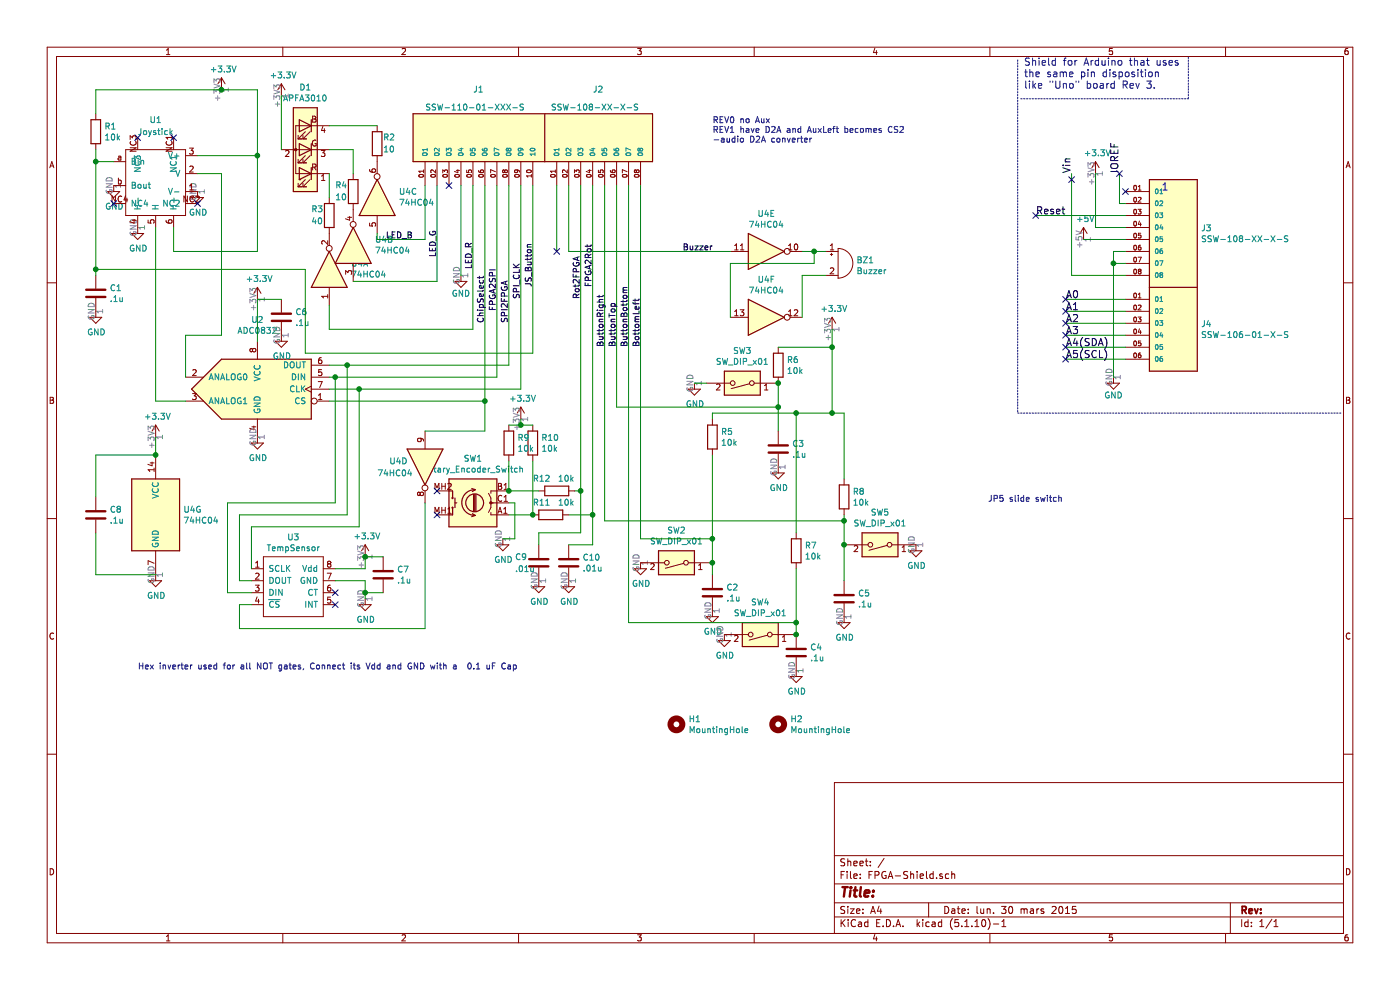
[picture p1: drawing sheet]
EESchema Schematic File Version 4
EELAYER 30 0
EELAYER END
$Descr A4 11693 8268
encoding utf-8
Sheet 1 1
Title ""
Date "lun. 30 mars 2015"
Rev ""
Comp ""
Comment1 ""
Comment2 ""
Comment3 ""
Comment4 ""
$EndDescr
Text Label 8950 1450 1    60   ~ 0
Vin
Text Label 9350 1450 1    60   ~ 0
IOREF
Text Label 8900 2500 0    60   ~ 0
A0
Text Label 8900 2600 0    60   ~ 0
A1
Text Label 8900 2700 0    60   ~ 0
A2
Text Label 8900 2800 0    60   ~ 0
A3
Text Label 8900 2900 0    60   ~ 0
A4(SDA)
Text Label 8900 3000 0    60   ~ 0
A5(SCL)
NoConn ~ 9400 1600
Text Notes 8550 750  0    60   ~ 0
Shield for Arduino that uses\nthe same pin disposition\nlike "Uno" board Rev 3.
Text Label 8650 1800 0    60   ~ 0
Reset
$Comp
L power:GND #PWR03
U 1 1
P 9300 3150
F 0 "#PWR03" H 9300 2900 50  0001 C CNN
F 1 "GND" H 9300 3000 50  0000 C CNN
F 2 "" H 9300 3150 50  0000 C CNN
F 3 "" H 9300 3150 50  0000 C CNN
	1    9300 3150
	1    0    0    -1  
$EndComp
Wire Notes Line
	8525 825  9925 825 
Wire Notes Line
	9925 825  9925 475 
Wire Wire Line
	9350 1450 9350 1700
Wire Wire Line
	9350 1700 9400 1700
Wire Wire Line
	9400 1900 9150 1900
Wire Wire Line
	9400 2000 9050 2000
Wire Wire Line
	9400 2300 8950 2300
Wire Wire Line
	9400 2100 9300 2100
Wire Wire Line
	9400 2200 9300 2200
Connection ~ 9300 2200
Wire Wire Line
	8950 2300 8950 1450
Wire Wire Line
	9150 1900 9150 1450
Wire Wire Line
	9400 2500 8900 2500
Wire Wire Line
	9400 2600 8900 2600
Wire Wire Line
	9400 2700 8900 2700
Wire Wire Line
	9400 2800 8900 2800
Wire Wire Line
	9400 2900 8900 2900
Wire Wire Line
	9400 3000 8900 3000
Wire Wire Line
	9300 2100 9300 2200
Wire Wire Line
	9300 2200 9300 3150
Wire Notes Line
	8500 500  8500 3450
Wire Notes Line
	8500 3450 11200 3450
Wire Wire Line
	9400 1800 8650 1800
Text Notes 9700 1600 0    60   ~ 0
1
$Comp
L Switch:SW_DIP_x01 SW5
U 1 1
P 7350 4550
F 0 "SW5" H 7350 4283 50  0000 C CNN
F 1 "SW_DIP_x01" H 7350 4374 50  0000 C CNN
F 2 "FPGA-Shield:SW_PUSH_6mm_LargeHoles" H 7350 4550 50  0001 C CNN
F 3 "~" H 7350 4550 50  0001 C CNN
	1    7350 4550
	-1   0    0    1   
$EndComp
$Comp
L power:GND #PWR0101
U 1 1
P 3850 2300
F 0 "#PWR0101" H 3850 2050 50  0001 C CNN
F 1 "GND" H 3850 2150 50  0000 C CNN
F 2 "" H 3850 2300 50  0000 C CNN
F 3 "" H 3850 2300 50  0000 C CNN
	1    3850 2300
	1    0    0    -1  
$EndComp
$Comp
L power:+3.3V #PWR0102
U 1 1
P 6950 2750
F 0 "#PWR0102" H 6950 2600 50  0001 C CNN
F 1 "+3.3V" H 6965 2923 50  0000 C CNN
F 2 "" H 6950 2750 50  0001 C CNN
F 3 "" H 6950 2750 50  0001 C CNN
	1    6950 2750
	1    0    0    -1  
$EndComp
$Comp
L Device:R R8
U 1 1
P 7050 4150
F 0 "R8" H 7120 4196 50  0000 L CNN
F 1 "10k" H 7120 4105 50  0000 L CNN
F 2 "Resistor_SMD:R_1206_3216Metric_Pad1.30x1.75mm_HandSolder" V 6980 4150 50  0001 C CNN
F 3 "~" H 7050 4150 50  0001 C CNN
	1    7050 4150
	1    0    0    -1  
$EndComp
$Comp
L Switch:SW_DIP_x01 SW4
U 1 1
P 6350 5300
F 0 "SW4" H 6350 5033 50  0000 C CNN
F 1 "SW_DIP_x01" H 6350 5124 50  0000 C CNN
F 2 "FPGA-Shield:SW_PUSH_6mm_LargeHoles" H 6350 5300 50  0001 C CNN
F 3 "~" H 6350 5300 50  0001 C CNN
	1    6350 5300
	-1   0    0    1   
$EndComp
$Comp
L Device:R R7
U 1 1
P 6650 4600
F 0 "R7" H 6720 4646 50  0000 L CNN
F 1 "10k" H 6720 4555 50  0000 L CNN
F 2 "Resistor_SMD:R_1206_3216Metric_Pad1.30x1.75mm_HandSolder" V 6580 4600 50  0001 C CNN
F 3 "~" H 6650 4600 50  0001 C CNN
	1    6650 4600
	1    0    0    -1  
$EndComp
$Comp
L Switch:SW_DIP_x01 SW2
U 1 1
P 5650 4700
F 0 "SW2" H 5650 4433 50  0000 C CNN
F 1 "SW_DIP_x01" H 5650 4524 50  0000 C CNN
F 2 "FPGA-Shield:SW_PUSH_6mm_LargeHoles" H 5650 4700 50  0001 C CNN
F 3 "~" H 5650 4700 50  0001 C CNN
	1    5650 4700
	-1   0    0    1   
$EndComp
$Comp
L Switch:SW_DIP_x01 SW3
U 1 1
P 6200 3200
F 0 "SW3" H 6200 2933 50  0000 C CNN
F 1 "SW_DIP_x01" H 6200 3024 50  0000 C CNN
F 2 "FPGA-Shield:SW_PUSH_6mm_LargeHoles" H 6200 3200 50  0001 C CNN
F 3 "~" H 6200 3200 50  0001 C CNN
	1    6200 3200
	-1   0    0    1   
$EndComp
$Comp
L Device:R R6
U 1 1
P 6500 3050
F 0 "R6" H 6570 3096 50  0000 L CNN
F 1 "10k" H 6570 3005 50  0000 L CNN
F 2 "Resistor_SMD:R_1206_3216Metric_Pad1.30x1.75mm_HandSolder" V 6430 3050 50  0001 C CNN
F 3 "~" H 6500 3050 50  0001 C CNN
	1    6500 3050
	1    0    0    -1  
$EndComp
Wire Wire Line
	7050 4000 7050 3450
Connection ~ 6650 3450
$Comp
L Device:C C2
U 1 1
P 5950 4950
F 0 "C2" H 6065 4996 50  0000 L CNN
F 1 ".1u" H 6065 4905 50  0000 L CNN
F 2 "Capacitor_SMD:C_1206_3216Metric_Pad1.33x1.80mm_HandSolder" H 5988 4800 50  0001 C CNN
F 3 "~" H 5950 4950 50  0001 C CNN
	1    5950 4950
	1    0    0    -1  
$EndComp
$Comp
L Device:C C4
U 1 1
P 6650 5450
F 0 "C4" H 6765 5496 50  0000 L CNN
F 1 ".1u" H 6765 5405 50  0000 L CNN
F 2 "Capacitor_SMD:C_1206_3216Metric_Pad1.33x1.80mm_HandSolder" H 6688 5300 50  0001 C CNN
F 3 "~" H 6650 5450 50  0001 C CNN
	1    6650 5450
	1    0    0    -1  
$EndComp
$Comp
L Device:C C5
U 1 1
P 7050 5000
F 0 "C5" H 7165 5046 50  0000 L CNN
F 1 ".1u" H 7165 4955 50  0000 L CNN
F 2 "Capacitor_SMD:C_1206_3216Metric_Pad1.33x1.80mm_HandSolder" H 7088 4850 50  0001 C CNN
F 3 "~" H 7050 5000 50  0001 C CNN
	1    7050 5000
	1    0    0    -1  
$EndComp
$Comp
L Device:C C3
U 1 1
P 6500 3750
F 0 "C3" H 6615 3796 50  0000 L CNN
F 1 ".1u" H 6615 3705 50  0000 L CNN
F 2 "Capacitor_SMD:C_1206_3216Metric_Pad1.33x1.80mm_HandSolder" H 6538 3600 50  0001 C CNN
F 3 "~" H 6500 3750 50  0001 C CNN
	1    6500 3750
	1    0    0    -1  
$EndComp
Wire Wire Line
	6650 4750 6650 5200
Connection ~ 6650 5300
Wire Wire Line
	7050 4850 7050 4550
Connection ~ 7050 4550
Wire Wire Line
	5950 4800 5950 4700
Wire Wire Line
	5950 4700 5950 4500
Connection ~ 5950 4700
$Comp
L power:GND #PWR0103
U 1 1
P 7650 4550
F 0 "#PWR0103" H 7650 4300 50  0001 C CNN
F 1 "GND" H 7655 4377 50  0000 C CNN
F 2 "" H 7650 4550 50  0001 C CNN
F 3 "" H 7650 4550 50  0001 C CNN
	1    7650 4550
	1    0    0    -1  
$EndComp
$Comp
L power:GND #PWR0104
U 1 1
P 7050 5150
F 0 "#PWR0104" H 7050 4900 50  0001 C CNN
F 1 "GND" H 7055 4977 50  0000 C CNN
F 2 "" H 7050 5150 50  0001 C CNN
F 3 "" H 7050 5150 50  0001 C CNN
	1    7050 5150
	1    0    0    -1  
$EndComp
$Comp
L power:GND #PWR0105
U 1 1
P 6650 5600
F 0 "#PWR0105" H 6650 5350 50  0001 C CNN
F 1 "GND" H 6655 5427 50  0000 C CNN
F 2 "" H 6650 5600 50  0001 C CNN
F 3 "" H 6650 5600 50  0001 C CNN
	1    6650 5600
	1    0    0    -1  
$EndComp
$Comp
L power:GND #PWR0106
U 1 1
P 6050 5300
F 0 "#PWR0106" H 6050 5050 50  0001 C CNN
F 1 "GND" H 6055 5127 50  0000 C CNN
F 2 "" H 6050 5300 50  0001 C CNN
F 3 "" H 6050 5300 50  0001 C CNN
	1    6050 5300
	1    0    0    -1  
$EndComp
$Comp
L power:GND #PWR0107
U 1 1
P 5950 5100
F 0 "#PWR0107" H 5950 4850 50  0001 C CNN
F 1 "GND" H 5955 4927 50  0000 C CNN
F 2 "" H 5950 5100 50  0001 C CNN
F 3 "" H 5950 5100 50  0001 C CNN
	1    5950 5100
	1    0    0    -1  
$EndComp
$Comp
L power:GND #PWR0108
U 1 1
P 5350 4700
F 0 "#PWR0108" H 5350 4450 50  0001 C CNN
F 1 "GND" H 5355 4527 50  0000 C CNN
F 2 "" H 5350 4700 50  0001 C CNN
F 3 "" H 5350 4700 50  0001 C CNN
	1    5350 4700
	1    0    0    -1  
$EndComp
Wire Wire Line
	5950 4500 5350 4500
Connection ~ 5950 4500
Wire Wire Line
	5950 4500 5950 3800
$Comp
L power:GND #PWR0109
U 1 1
P 5800 3200
F 0 "#PWR0109" H 5800 2950 50  0001 C CNN
F 1 "GND" H 5805 3027 50  0000 C CNN
F 2 "" H 5800 3200 50  0001 C CNN
F 3 "" H 5800 3200 50  0001 C CNN
	1    5800 3200
	1    0    0    -1  
$EndComp
Wire Wire Line
	5800 3200 5900 3200
$Comp
L power:GND #PWR0110
U 1 1
P 6500 3900
F 0 "#PWR0110" H 6500 3650 50  0001 C CNN
F 1 "GND" H 6505 3727 50  0000 C CNN
F 2 "" H 6500 3900 50  0001 C CNN
F 3 "" H 6500 3900 50  0001 C CNN
	1    6500 3900
	1    0    0    -1  
$EndComp
Wire Wire Line
	6650 5200 5250 5200
Connection ~ 6650 5200
Wire Wire Line
	6650 5200 6650 5300
Wire Wire Line
	5950 3500 5950 3450
$Comp
L Device:R R5
U 1 1
P 5950 3650
F 0 "R5" H 6020 3696 50  0000 L CNN
F 1 "10k" H 6020 3605 50  0000 L CNN
F 2 "Resistor_SMD:R_1206_3216Metric_Pad1.30x1.75mm_HandSolder" V 5880 3650 50  0001 C CNN
F 3 "~" H 5950 3650 50  0001 C CNN
	1    5950 3650
	1    0    0    -1  
$EndComp
$Comp
L Device:Buzzer BZ1
U 1 1
P 7000 2200
F 0 "BZ1" H 7152 2229 50  0000 L CNN
F 1 "Buzzer" H 7152 2138 50  0000 L CNN
F 2 "Buzzer_Beeper:Buzzer_D14mm_H7mm_P10mm" V 6975 2300 50  0001 C CNN
F 3 "~" V 6975 2300 50  0001 C CNN
	1    7000 2200
	1    0    0    -1  
$EndComp
Wire Wire Line
	6700 2650 6700 2300
Wire Wire Line
	6700 2300 6900 2300
Wire Wire Line
	6700 2100 6800 2100
Wire Wire Line
	6800 2100 6800 2200
Wire Wire Line
	6800 2200 6100 2200
Wire Wire Line
	6100 2200 6100 2650
Connection ~ 6800 2100
Wire Wire Line
	6800 2100 6900 2100
$Comp
L LED:APFA3010 D1
U 1 1
P 2550 1250
F 0 "D1" H 2550 733 50  0000 C CNN
F 1 "APFA3010" H 2550 824 50  0000 C CNN
F 2 "FPGA-Shield:RGBLED-5218559F" H 2550 1750 50  0001 C CNN
F 3 "http://www.kingbrightusa.com/images/catalog/SPEC/APFA3010LSEEZGKQBKC.pdf" H 2550 800 50  0001 C CNN
	1    2550 1250
	-1   0    0    1   
$EndComp
$Comp
L power:+3.3V #PWR0112
U 1 1
P 1850 750
F 0 "#PWR0112" H 1850 600 50  0001 C CNN
F 1 "+3.3V" H 1865 923 50  0000 C CNN
F 2 "" H 1850 750 50  0001 C CNN
F 3 "" H 1850 750 50  0001 C CNN
	1    1850 750 
	1    0    0    -1  
$EndComp
$Comp
L Device:R R2
U 1 1
P 3150 1200
F 0 "R2" H 3050 1150 50  0000 C CNN
F 1 "10" H 3050 1250 50  0000 C CNN
F 2 "Resistor_SMD:R_1206_3216Metric_Pad1.30x1.75mm_HandSolder" V 3080 1200 50  0001 C CNN
F 3 "~" H 3150 1200 50  0001 C CNN
	1    3150 1200
	-1   0    0    1   
$EndComp
$Comp
L Device:R R4
U 1 1
P 2950 1600
F 0 "R4" H 3050 1550 50  0000 C CNN
F 1 "10" H 3050 1650 50  0000 C CNN
F 2 "Resistor_SMD:R_1206_3216Metric_Pad1.30x1.75mm_HandSolder" V 2880 1600 50  0001 C CNN
F 3 "~" H 2950 1600 50  0001 C CNN
	1    2950 1600
	-1   0    0    1   
$EndComp
$Comp
L Device:R R3
U 1 1
P 2750 1800
F 0 "R3" H 2850 1750 50  0000 C CNN
F 1 "40" H 2850 1850 50  0000 C CNN
F 2 "Resistor_SMD:R_1206_3216Metric_Pad1.30x1.75mm_HandSolder" V 2680 1800 50  0001 C CNN
F 3 "~" H 2750 1800 50  0001 C CNN
	1    2750 1800
	-1   0    0    1   
$EndComp
NoConn ~ 3750 1550
$Comp
L Analog_ADC:ADC0832 U2
U 1 1
P 2150 3250
F 0 "U2" H 2150 3831 50  0000 C CNN
F 1 "ADC0832" H 2150 3740 50  0000 C CNN
F 2 "FPGA-Shield:ADC-SOP65P490X110-8N" H 2150 3250 50  0001 C CNN
F 3 "http://www.ti.com/lit/ds/symlink/adc0831-n.pdf" H 2150 3250 50  0001 C CNN
	1    2150 3250
	1    0    0    -1  
$EndComp
$Comp
L power:GND #PWR0113
U 1 1
P 2150 3650
F 0 "#PWR0113" H 2150 3400 50  0001 C CNN
F 1 "GND" H 2155 3477 50  0000 C CNN
F 2 "" H 2150 3650 50  0001 C CNN
F 3 "" H 2150 3650 50  0001 C CNN
	1    2150 3650
	1    0    0    -1  
$EndComp
Wire Wire Line
	2750 3250 3000 3250
$Comp
L Custom:Joystick U1
U 1 1
P 1300 1500
F 0 "U1" H 1300 2000 50  0000 C CNN
F 1 "Joystick" H 1300 1900 50  0000 C CNN
F 2 "FPGA-Shield:Joystick" H 1100 1850 50  0001 C CNN
F 3 "" H 1100 1850 50  0001 C CNN
	1    1300 1500
	1    0    0    -1  
$EndComp
$Comp
L Custom:TempSensor U3
U 1 1
P 2450 4900
F 0 "U3" H 2450 5315 50  0000 C CNN
F 1 "TempSensor" H 2450 5224 50  0000 C CNN
F 2 "FPGA-Shield:TempSensor-SOIC127P600X175-8N" H 2450 4900 50  0001 C CNN
F 3 "" H 2450 4900 50  0001 C CNN
	1    2450 4900
	1    0    0    -1  
$EndComp
NoConn ~ 2800 5050
NoConn ~ 2800 4950
Wire Wire Line
	2150 2100 2150 1300
Wire Wire Line
	2150 1300 1650 1300
Wire Wire Line
	2150 2100 1450 2100
Wire Wire Line
	1450 2100 1450 1900
$Comp
L power:GND #PWR0114
U 1 1
P 1150 1900
F 0 "#PWR0114" H 1150 1650 50  0001 C CNN
F 1 "GND" H 1155 1727 50  0000 C CNN
F 2 "" H 1150 1900 50  0001 C CNN
F 3 "" H 1150 1900 50  0001 C CNN
	1    1150 1900
	1    0    0    -1  
$EndComp
$Comp
L power:GND #PWR0115
U 1 1
P 1650 1600
F 0 "#PWR0115" H 1650 1350 50  0001 C CNN
F 1 "GND" H 1655 1427 50  0000 C CNN
F 2 "" H 1650 1600 50  0001 C CNN
F 3 "" H 1650 1600 50  0001 C CNN
	1    1650 1600
	1    0    0    -1  
$EndComp
$Comp
L power:GND #PWR0116
U 1 1
P 950 1550
F 0 "#PWR0116" H 950 1300 50  0001 C CNN
F 1 "GND" H 955 1377 50  0000 C CNN
F 2 "" H 950 1550 50  0001 C CNN
F 3 "" H 950 1550 50  0001 C CNN
	1    950  1550
	1    0    0    -1  
$EndComp
$Comp
L Device:C C1
U 1 1
P 800 2450
F 0 "C1" H 915 2496 50  0000 L CNN
F 1 ".1u" H 915 2405 50  0000 L CNN
F 2 "Capacitor_SMD:C_1206_3216Metric_Pad1.33x1.80mm_HandSolder" H 838 2300 50  0001 C CNN
F 3 "~" H 800 2450 50  0001 C CNN
	1    800  2450
	1    0    0    -1  
$EndComp
$Comp
L Device:R R1
U 1 1
P 800 1100
F 0 "R1" H 870 1146 50  0000 L CNN
F 1 "10k" H 870 1055 50  0000 L CNN
F 2 "Resistor_SMD:R_1206_3216Metric_Pad1.30x1.75mm_HandSolder" V 730 1100 50  0001 C CNN
F 3 "~" H 800 1100 50  0001 C CNN
	1    800  1100
	1    0    0    -1  
$EndComp
Wire Wire Line
	2150 1300 2150 750 
Wire Wire Line
	2150 750  1850 750 
Wire Wire Line
	800  750  800  950 
Connection ~ 2150 1300
Wire Wire Line
	800  2300 800  2250
Wire Wire Line
	800  1350 950  1350
Connection ~ 800  1350
Wire Wire Line
	800  1350 800  1250
$Comp
L power:GND #PWR0117
U 1 1
P 3050 5000
F 0 "#PWR0117" H 3050 4750 50  0001 C CNN
F 1 "GND" H 3055 4827 50  0000 C CNN
F 2 "" H 3050 5000 50  0001 C CNN
F 3 "" H 3050 5000 50  0001 C CNN
	1    3050 5000
	1    0    0    -1  
$EndComp
$Comp
L power:+3.3V #PWR0118
U 1 1
P 3050 4650
F 0 "#PWR0118" H 3050 4500 50  0001 C CNN
F 1 "+3.3V" H 3065 4823 50  0000 C CNN
F 2 "" H 3050 4650 50  0001 C CNN
F 3 "" H 3050 4650 50  0001 C CNN
	1    3050 4650
	1    0    0    -1  
$EndComp
Wire Wire Line
	2800 4750 3050 4750
Wire Wire Line
	3050 4750 3050 4650
Wire Wire Line
	2800 4850 3050 4850
Wire Wire Line
	1300 1900 1300 3350
Wire Wire Line
	1300 3350 1550 3350
Wire Wire Line
	1650 1450 1850 1450
Wire Wire Line
	1850 1450 1850 2800
Wire Wire Line
	1850 2800 1550 2800
Wire Wire Line
	1550 2800 1550 3150
$Comp
L power:GND #PWR0119
U 1 1
P 800 2600
F 0 "#PWR0119" H 800 2350 50  0001 C CNN
F 1 "GND" H 805 2427 50  0000 C CNN
F 2 "" H 800 2600 50  0001 C CNN
F 3 "" H 800 2600 50  0001 C CNN
	1    800  2600
	1    0    0    -1  
$EndComp
Wire Wire Line
	2550 2250 800  2250
Connection ~ 800  2250
Wire Wire Line
	800  2250 800  1350
Wire Wire Line
	3000 3250 3000 4400
Wire Wire Line
	3000 4400 2100 4400
Wire Wire Line
	2100 4400 2100 4750
Wire Wire Line
	2750 3150 2800 3150
Wire Wire Line
	2100 4850 2000 4850
Wire Wire Line
	2000 4850 2000 4300
Wire Wire Line
	2000 4300 2900 4300
Wire Wire Line
	2900 3050 2750 3050
Wire Wire Line
	2100 4950 1900 4950
Wire Wire Line
	1900 4950 1900 4200
Wire Wire Line
	1900 4200 2800 4200
Wire Wire Line
	2800 4200 2800 3150
Wire Wire Line
	2000 5250 2000 5050
Wire Wire Line
	2000 5050 2100 5050
Wire Wire Line
	2350 800  2350 1250
Wire Wire Line
	3150 1050 2750 1050
Wire Wire Line
	2750 1250 2950 1250
Text Notes 1150 5600 0    50   ~ 0
Hex inverter used for all NOT gates, Connect its Vdd and GND with a  0.1 uF Cap
$Comp
L Device:C C7
U 1 1
P 3200 4800
F 0 "C7" H 3315 4846 50  0000 L CNN
F 1 ".1u" H 3315 4755 50  0000 L CNN
F 2 "Capacitor_SMD:C_1206_3216Metric_Pad1.33x1.80mm_HandSolder" H 3238 4650 50  0001 C CNN
F 3 "~" H 3200 4800 50  0001 C CNN
	1    3200 4800
	1    0    0    -1  
$EndComp
Wire Wire Line
	3200 4650 3050 4650
Connection ~ 3050 4650
Wire Wire Line
	3050 4850 3050 4950
Wire Wire Line
	3200 4950 3050 4950
Connection ~ 3050 4950
Wire Wire Line
	3050 4950 3050 5000
$Comp
L Device:C C6
U 1 1
P 2350 2650
F 0 "C6" H 2465 2696 50  0000 L CNN
F 1 ".1u" H 2465 2605 50  0000 L CNN
F 2 "Capacitor_SMD:C_1206_3216Metric_Pad1.33x1.80mm_HandSolder" H 2388 2500 50  0001 C CNN
F 3 "~" H 2350 2650 50  0001 C CNN
	1    2350 2650
	1    0    0    -1  
$EndComp
Wire Wire Line
	2350 2500 2150 2500
Wire Wire Line
	2150 2500 2150 2850
$Comp
L power:GND #PWR0120
U 1 1
P 2350 2800
F 0 "#PWR0120" H 2350 2550 50  0001 C CNN
F 1 "GND" H 2355 2627 50  0000 C CNN
F 2 "" H 2350 2800 50  0001 C CNN
F 3 "" H 2350 2800 50  0001 C CNN
	1    2350 2800
	1    0    0    -1  
$EndComp
Connection ~ 1850 750 
Wire Wire Line
	1850 750  800  750 
$Comp
L power:+3.3V #PWR0121
U 1 1
P 2350 800
F 0 "#PWR0121" H 2350 650 50  0001 C CNN
F 1 "+3.3V" H 2365 973 50  0000 C CNN
F 2 "" H 2350 800 50  0001 C CNN
F 3 "" H 2350 800 50  0001 C CNN
	1    2350 800 
	1    0    0    -1  
$EndComp
$Comp
L power:+3.3V #PWR0122
U 1 1
P 2150 2500
F 0 "#PWR0122" H 2150 2350 50  0001 C CNN
F 1 "+3.3V" H 2165 2673 50  0000 C CNN
F 2 "" H 2150 2500 50  0001 C CNN
F 3 "" H 2150 2500 50  0001 C CNN
	1    2150 2500
	1    0    0    -1  
$EndComp
Text Label 5050 2900 1    50   ~ 0
ButtonRight
Text Label 5250 2900 1    50   ~ 0
ButtonBottom
Wire Wire Line
	7050 4300 7050 4350
Connection ~ 7050 4350
Wire Wire Line
	7050 4350 7050 4550
Wire Wire Line
	6650 3450 6650 4450
Text Label 5150 2900 1    50   ~ 0
ButtonTop
Text Label 5350 2900 1    50   ~ 0
BottomLeft
Text Label 4450 2400 1    50   ~ 0
JS_Button
Text Label 3950 2250 1    50   ~ 0
LED_R
Text Label 3650 2150 1    50   ~ 0
LED_G
Text Label 3450 2000 2    50   ~ 0
LED_B
Wire Wire Line
	3150 2000 3150 1950
Wire Wire Line
	3150 2000 3550 2000
Wire Wire Line
	2750 2550 2750 2750
Wire Wire Line
	2750 1650 2750 1450
Wire Wire Line
	2950 1450 2950 1250
Text Notes 8250 4200 0    50   ~ 0
JP5 slide switch
Text Notes 5950 1200 0    50   ~ 0
REV0 no Aux\nREV1 have D2A and AuxLeft becomes CS2\n-audio D2A converter
Connection ~ 2800 3150
Connection ~ 2900 3050
Connection ~ 3000 3250
Wire Wire Line
	2900 4300 2900 3050
Text Label 4350 2500 1    50   ~ 0
SPI_CLK
Text Label 4850 2500 1    50   ~ 0
Rot2FPGA
Text Label 4950 2400 1    50   ~ 0
FPGA2Rot
Text Label 4050 2300 3    50   ~ 0
ChipSelect
Wire Wire Line
	3000 3250 4350 3250
Wire Wire Line
	4450 2950 2550 2950
Wire Wire Line
	2550 2250 2550 2950
Wire Wire Line
	3950 2750 2750 2750
Wire Wire Line
	3650 2350 2950 2350
Wire Wire Line
	3550 3600 4050 3600
Wire Wire Line
	2750 3350 4050 3350
Connection ~ 4050 3350
Wire Wire Line
	4050 3350 4050 3600
Wire Wire Line
	3550 4200 3550 5250
Wire Wire Line
	2000 5250 3550 5250
$Comp
L 74xx:74HC04 U4
U 1 1
P 2750 2250
F 0 "U4" V 2796 2070 50  0000 R CNN
F 1 "74HC04" V 2705 2070 50  0000 R CNN
F 2 "FPGA-Shield:HexInv-DIP794W53P254L1930H508Q14N" H 2750 2250 50  0001 C CNN
F 3 "https://assets.nexperia.com/documents/data-sheet/74HC_HCT04.pdf" H 2750 2250 50  0001 C CNN
	1    2750 2250
	0    -1   -1   0   
$EndComp
$Comp
L 74xx:74HC04 U4
U 2 1
P 2950 2050
F 0 "U4" V 2996 1870 50  0000 R CNN
F 1 "74HC04" V 2905 1870 50  0000 R CNN
F 2 "FPGA-Shield:HexInv-DIP794W53P254L1930H508Q14N" H 2950 2050 50  0001 C CNN
F 3 "https://assets.nexperia.com/documents/data-sheet/74HC_HCT04.pdf" H 2950 2050 50  0001 C CNN
	2    2950 2050
	0    -1   -1   0   
$EndComp
$Comp
L 74xx:74HC04 U4
U 3 1
P 3150 1650
F 0 "U4" V 3196 1470 50  0000 R CNN
F 1 "74HC04" V 3105 1470 50  0000 R CNN
F 2 "FPGA-Shield:HexInv-DIP794W53P254L1930H508Q14N" H 3150 1650 50  0001 C CNN
F 3 "https://assets.nexperia.com/documents/data-sheet/74HC_HCT04.pdf" H 3150 1650 50  0001 C CNN
	3    3150 1650
	0    -1   -1   0   
$EndComp
$Comp
L 74xx:74HC04 U4
U 4 1
P 3550 3900
F 0 "U4" V 3500 3600 50  0000 L CNN
F 1 "74HC04" V 3600 3500 50  0000 L CNN
F 2 "FPGA-Shield:HexInv-DIP794W53P254L1930H508Q14N" H 3550 3900 50  0001 C CNN
F 3 "https://assets.nexperia.com/documents/data-sheet/74HC_HCT04.pdf" H 3550 3900 50  0001 C CNN
	4    3550 3900
	0    1    1    0   
$EndComp
$Comp
L 74xx:74HC04 U4
U 5 1
P 6400 2100
F 0 "U4" H 6400 2417 50  0000 C CNN
F 1 "74HC04" H 6400 2326 50  0000 C CNN
F 2 "FPGA-Shield:HexInv-DIP794W53P254L1930H508Q14N" H 6400 2100 50  0001 C CNN
F 3 "https://assets.nexperia.com/documents/data-sheet/74HC_HCT04.pdf" H 6400 2100 50  0001 C CNN
	5    6400 2100
	1    0    0    -1  
$EndComp
$Comp
L 74xx:74HC04 U4
U 6 1
P 6400 2650
F 0 "U4" H 6400 2967 50  0000 C CNN
F 1 "74HC04" H 6400 2876 50  0000 C CNN
F 2 "FPGA-Shield:HexInv-DIP794W53P254L1930H508Q14N" H 6400 2650 50  0001 C CNN
F 3 "https://assets.nexperia.com/documents/data-sheet/74HC_HCT04.pdf" H 6400 2650 50  0001 C CNN
	6    6400 2650
	1    0    0    -1  
$EndComp
$Comp
L 74xx:74HC04 U4
U 7 1
P 1300 4300
F 0 "U4" H 1530 4346 50  0000 L CNN
F 1 "74HC04" H 1530 4255 50  0000 L CNN
F 2 "FPGA-Shield:HexInv-DIP794W53P254L1930H508Q14N" H 1300 4300 50  0001 C CNN
F 3 "https://assets.nexperia.com/documents/data-sheet/74HC_HCT04.pdf" H 1300 4300 50  0001 C CNN
	7    1300 4300
	1    0    0    -1  
$EndComp
$Comp
L power:+3.3V #PWR0123
U 1 1
P 1300 3650
F 0 "#PWR0123" H 1300 3500 50  0001 C CNN
F 1 "+3.3V" H 1315 3823 50  0000 C CNN
F 2 "" H 1300 3650 50  0001 C CNN
F 3 "" H 1300 3650 50  0001 C CNN
	1    1300 3650
	1    0    0    -1  
$EndComp
$Comp
L Device:C C8
U 1 1
P 800 4300
F 0 "C8" H 915 4346 50  0000 L CNN
F 1 ".1u" H 915 4255 50  0000 L CNN
F 2 "Capacitor_SMD:C_1206_3216Metric_Pad1.33x1.80mm_HandSolder" H 838 4150 50  0001 C CNN
F 3 "~" H 800 4300 50  0001 C CNN
	1    800  4300
	1    0    0    -1  
$EndComp
Wire Wire Line
	1300 3650 1300 3800
Wire Wire Line
	1300 3800 800  3800
Wire Wire Line
	800  3800 800  4150
Connection ~ 1300 3800
Wire Wire Line
	800  4450 800  4800
Wire Wire Line
	800  4800 1300 4800
$Comp
L power:GND #PWR0124
U 1 1
P 1300 4800
F 0 "#PWR0124" H 1300 4550 50  0001 C CNN
F 1 "GND" H 1305 4627 50  0000 C CNN
F 2 "" H 1300 4800 50  0001 C CNN
F 3 "" H 1300 4800 50  0001 C CNN
	1    1300 4800
	1    0    0    -1  
$EndComp
Wire Wire Line
	4750 1550 4750 2100
Wire Wire Line
	4750 2100 6100 2100
Text Label 5700 2100 0    50   ~ 0
Buzzer
NoConn ~ 4650 2100
Wire Wire Line
	4650 2100 4650 1550
Wire Wire Line
	6650 3450 6950 3450
Wire Wire Line
	6500 2900 6950 2900
Connection ~ 6950 3450
Wire Wire Line
	6950 3450 7050 3450
Wire Wire Line
	5950 3450 6650 3450
Connection ~ 6500 3200
Connection ~ 6950 2900
Wire Wire Line
	6950 2900 6950 2750
Wire Wire Line
	6950 2900 6950 3450
Wire Wire Line
	6500 3200 6500 3400
Connection ~ 6500 3400
Wire Wire Line
	6500 3400 6500 3600
$Comp
L Device:Rotary_Encoder_Switch SW1
U 1 1
P 3950 4200
F 0 "SW1" H 3950 3833 50  0000 C CNN
F 1 "Rotary_Encoder_Switch" H 3950 3924 50  0000 C CNN
F 2 "FPGA-Shield:RotaryEncoder-PEC12R4020FN0024" H 3800 4360 50  0001 C CNN
F 3 "~" H 3950 4460 50  0001 C CNN
	1    3950 4200
	-1   0    0    1   
$EndComp
$Comp
L Device:R R11
U 1 1
P 4600 4300
F 0 "R11" V 4700 4300 50  0000 L CNN
F 1 "10k" V 4700 4100 50  0000 L CNN
F 2 "Resistor_SMD:R_1206_3216Metric_Pad1.30x1.75mm_HandSolder" V 4530 4300 50  0001 C CNN
F 3 "~" H 4600 4300 50  0001 C CNN
	1    4600 4300
	0    -1   -1   0   
$EndComp
$Comp
L Device:R R12
U 1 1
P 4650 4100
F 0 "R12" V 4750 4150 50  0000 L CNN
F 1 "10k" V 4750 3950 50  0000 L CNN
F 2 "Resistor_SMD:R_1206_3216Metric_Pad1.30x1.75mm_HandSolder" V 4580 4100 50  0001 C CNN
F 3 "~" H 4650 4100 50  0001 C CNN
	1    4650 4100
	0    -1   -1   0   
$EndComp
Wire Wire Line
	4250 4200 4300 4200
Wire Wire Line
	4300 4200 4300 4500
Wire Wire Line
	4350 3550 4450 3550
Connection ~ 4350 3550
Wire Wire Line
	4350 3500 4350 3550
Wire Wire Line
	4250 3550 4350 3550
$Comp
L Device:R R10
U 1 1
P 4450 3700
F 0 "R10" H 4520 3746 50  0000 L CNN
F 1 "10k" H 4520 3655 50  0000 L CNN
F 2 "Resistor_SMD:R_1206_3216Metric_Pad1.30x1.75mm_HandSolder" V 4380 3700 50  0001 C CNN
F 3 "~" H 4450 3700 50  0001 C CNN
	1    4450 3700
	1    0    0    -1  
$EndComp
$Comp
L Device:R R9
U 1 1
P 4250 3700
F 0 "R9" H 4320 3746 50  0000 L CNN
F 1 "10k" H 4320 3655 50  0000 L CNN
F 2 "Resistor_SMD:R_1206_3216Metric_Pad1.30x1.75mm_HandSolder" V 4180 3700 50  0001 C CNN
F 3 "~" H 4250 3700 50  0001 C CNN
	1    4250 3700
	1    0    0    -1  
$EndComp
Wire Wire Line
	4250 4300 4450 4300
Wire Wire Line
	4250 4100 4500 4100
Wire Wire Line
	4800 4100 4850 4100
Wire Wire Line
	4750 4300 4950 4300
$Comp
L Device:C C10
U 1 1
P 4750 4700
F 0 "C10" H 4865 4746 50  0000 L CNN
F 1 ".01u" H 4865 4655 50  0000 L CNN
F 2 "Capacitor_SMD:C_1206_3216Metric_Pad1.33x1.80mm_HandSolder" H 4788 4550 50  0001 C CNN
F 3 "~" H 4750 4700 50  0001 C CNN
	1    4750 4700
	1    0    0    -1  
$EndComp
$Comp
L Device:C C9
U 1 1
P 4500 4700
F 0 "C9" H 4300 4750 50  0000 L CNN
F 1 ".01u" H 4300 4650 50  0000 L CNN
F 2 "Capacitor_SMD:C_1206_3216Metric_Pad1.33x1.80mm_HandSolder" H 4538 4550 50  0001 C CNN
F 3 "~" H 4500 4700 50  0001 C CNN
	1    4500 4700
	1    0    0    -1  
$EndComp
Wire Wire Line
	4950 4300 4950 4550
Wire Wire Line
	4950 4550 4750 4550
Connection ~ 4950 4300
Wire Wire Line
	4850 4100 4850 4450
Wire Wire Line
	4850 4450 4500 4450
Wire Wire Line
	4500 4450 4500 4550
Connection ~ 4850 4100
$Comp
L power:GND #PWR0111
U 1 1
P 4750 4850
F 0 "#PWR0111" H 4750 4600 50  0001 C CNN
F 1 "GND" H 4755 4677 50  0000 C CNN
F 2 "" H 4750 4850 50  0001 C CNN
F 3 "" H 4750 4850 50  0001 C CNN
	1    4750 4850
	1    0    0    -1  
$EndComp
$Comp
L power:GND #PWR0126
U 1 1
P 4500 4850
F 0 "#PWR0126" H 4500 4600 50  0001 C CNN
F 1 "GND" H 4505 4677 50  0000 C CNN
F 2 "" H 4500 4850 50  0001 C CNN
F 3 "" H 4500 4850 50  0001 C CNN
	1    4500 4850
	1    0    0    -1  
$EndComp
$Comp
L power:GND #PWR0127
U 1 1
P 4200 4500
F 0 "#PWR0127" H 4200 4250 50  0001 C CNN
F 1 "GND" H 4205 4327 50  0000 C CNN
F 2 "" H 4200 4500 50  0001 C CNN
F 3 "" H 4200 4500 50  0001 C CNN
	1    4200 4500
	1    0    0    -1  
$EndComp
Wire Wire Line
	4300 4500 4200 4500
NoConn ~ 3650 4300
NoConn ~ 3650 4100
NoConn ~ 8900 3000
NoConn ~ 8900 2900
NoConn ~ 8900 2800
NoConn ~ 8900 2700
NoConn ~ 8900 2600
NoConn ~ 8900 2500
NoConn ~ 8650 1800
NoConn ~ 8950 1500
NoConn ~ 9350 1450
NoConn ~ 1150 1150
Wire Wire Line
	4250 3850 4250 4100
Connection ~ 4250 4100
Wire Wire Line
	4450 3850 4450 4300
Connection ~ 4450 4300
$Comp
L power:+3.3V #PWR0128
U 1 1
P 9150 1450
F 0 "#PWR0128" H 9150 1300 50  0001 C CNN
F 1 "+3.3V" H 9165 1623 50  0000 C CNN
F 2 "" H 9150 1450 50  0001 C CNN
F 3 "" H 9150 1450 50  0001 C CNN
	1    9150 1450
	1    0    0    -1  
$EndComp
$Comp
L power:+5V #PWR0129
U 1 1
P 9050 2000
F 0 "#PWR0129" H 9050 1850 50  0001 C CNN
F 1 "+5V" H 9065 2173 50  0000 C CNN
F 2 "" H 9050 2000 50  0001 C CNN
F 3 "" H 9050 2000 50  0001 C CNN
	1    9050 2000
	1    0    0    -1  
$EndComp
NoConn ~ 1450 1150
NoConn ~ 1650 1700
NoConn ~ 950  1700
$Comp
L power:+3.3V #PWR0125
U 1 1
P 4350 3500
F 0 "#PWR0125" H 4350 3350 50  0001 C CNN
F 1 "+3.3V" H 4365 3673 50  0000 C CNN
F 2 "" H 4350 3500 50  0001 C CNN
F 3 "" H 4350 3500 50  0001 C CNN
	1    4350 3500
	1    0    0    -1  
$EndComp
Wire Wire Line
	5150 3400 6500 3400
Wire Wire Line
	5050 4350 7050 4350
Wire Wire Line
	2800 3150 4150 3150
Text Label 4150 2600 1    50   ~ 0
FPGA2SPI
Text Label 4250 2700 1    50   ~ 0
SPI2FPGA
Wire Wire Line
	2900 3050 4250 3050
$Comp
L Mechanical:MountingHole H1
U 1 1
P 5650 6050
F 0 "H1" H 5750 6096 50  0000 L CNN
F 1 "MountingHole" H 5750 6005 50  0000 L CNN
F 2 "MountingHole:MountingHole_2.5mm" H 5650 6050 50  0001 C CNN
F 3 "~" H 5650 6050 50  0001 C CNN
	1    5650 6050
	1    0    0    -1  
$EndComp
$Comp
L Mechanical:MountingHole H2
U 1 1
P 6500 6050
F 0 "H2" H 6600 6096 50  0000 L CNN
F 1 "MountingHole" H 6600 6005 50  0000 L CNN
F 2 "MountingHole:MountingHole_2.5mm" H 6500 6050 50  0001 C CNN
F 3 "~" H 6500 6050 50  0001 C CNN
	1    6500 6050
	1    0    0    -1  
$EndComp
$Comp
L SSW-108-XX-X-S:SSW-108-XX-X-S J3
U 1 1
P 9800 1900
F 0 "J3" H 10030 1896 50  0000 L CNN
F 1 "SSW-108-XX-X-S" H 10030 1805 50  0000 L CNN
F 2 "ArduinoUnoR3-SSW:SAMTEC_SSW-108-XX-X-S" H 9800 1900 50  0001 L BNN
F 3 "" H 9800 1900 50  0001 L BNN
F 4 "Samtec" H 9800 1900 50  0001 L BNN "MANUFACTURER"
F 5 "Manufacturer Recommendations" H 9800 1900 50  0001 L BNN "STANDARD"
F 6 "A" H 9800 1900 50  0001 L BNN "PARTREV"
	1    9800 1900
	1    0    0    -1  
$EndComp
$Comp
L SSW-110-01-XXX-S:SSW-110-01-XXX-S J1
U 1 1
P 3950 1150
F 0 "J1" V 4350 1150 50  0000 R CNN
F 1 "SSW-110-01-XXX-S" V 4200 1550 50  0000 R CNN
F 2 "ArduinoUnoR3-SSW:SAMTEC_SSW-110-01-XXX-S" H 3950 1150 50  0001 L BNN
F 3 "" H 3950 1150 50  0001 L BNN
F 4 "Samtec" H 3950 1150 50  0001 L BNN "MANUFACTURER"
F 5 "A" H 3950 1150 50  0001 L BNN "PARTREV"
F 6 "Manufacturer Recommendations" H 3950 1150 50  0001 L BNN "STANDARD"
F 7 "8.51mm" H 3950 1150 50  0001 L BNN "MAXIMUM_PACKAGE_HEIGHT"
	1    3950 1150
	0    -1   -1   0   
$EndComp
$Comp
L SSW-106-01-X-S:SSW-106-01-X-S J4
U 1 1
P 9800 2700
F 0 "J4" H 10030 2696 50  0000 L CNN
F 1 "SSW-106-01-X-S" H 10030 2605 50  0000 L CNN
F 2 "ArduinoUnoR3-SSW:SAMTEC_SSW-106-01-X-S" H 9800 2700 50  0001 L BNN
F 3 "" H 9800 2700 50  0001 L BNN
F 4 "A" H 9800 2700 50  0001 L BNN "PARTREV"
F 5 "Samtec" H 9800 2700 50  0001 L BNN "MANUFACTURER"
F 6 "Manufacturer Recommendations" H 9800 2700 50  0001 L BNN "STANDARD"
F 7 "8.51 mm" H 9800 2700 50  0001 L BNN "MAXIMUM_PACKAGE_HEIGHT"
	1    9800 2700
	1    0    0    -1  
$EndComp
$Comp
L SSW-108-XX-X-S:SSW-108-XX-X-S J2
U 1 1
P 4950 1150
F 0 "J2" V 5350 1150 50  0000 R CNN
F 1 "SSW-108-XX-X-S" V 5200 1500 50  0000 R CNN
F 2 "ArduinoUnoR3-SSW:SAMTEC_SSW-108-XX-X-S" H 4950 1150 50  0001 L BNN
F 3 "" H 4950 1150 50  0001 L BNN
F 4 "Samtec" H 4950 1150 50  0001 L BNN "MANUFACTURER"
F 5 "Manufacturer Recommendations" H 4950 1150 50  0001 L BNN "STANDARD"
F 6 "A" H 4950 1150 50  0001 L BNN "PARTREV"
	1    4950 1150
	0    -1   -1   0   
$EndComp
Wire Wire Line
	4850 1550 4850 4100
Wire Wire Line
	4950 1550 4950 4300
Wire Wire Line
	5350 1550 5350 4500
Wire Wire Line
	5250 1550 5250 5200
Wire Wire Line
	5150 1550 5150 3400
Wire Wire Line
	5050 1550 5050 4350
Wire Wire Line
	3850 1550 3850 2300
Wire Wire Line
	3950 1550 3950 2750
Wire Wire Line
	3550 1550 3550 2000
Wire Wire Line
	4350 1550 4350 3250
Wire Wire Line
	4450 1550 4450 2950
Wire Wire Line
	3650 1550 3650 2350
Wire Wire Line
	4050 1550 4050 3350
Wire Wire Line
	4150 1550 4150 3150
Wire Wire Line
	4250 1550 4250 3050
$EndSCHEMATC
